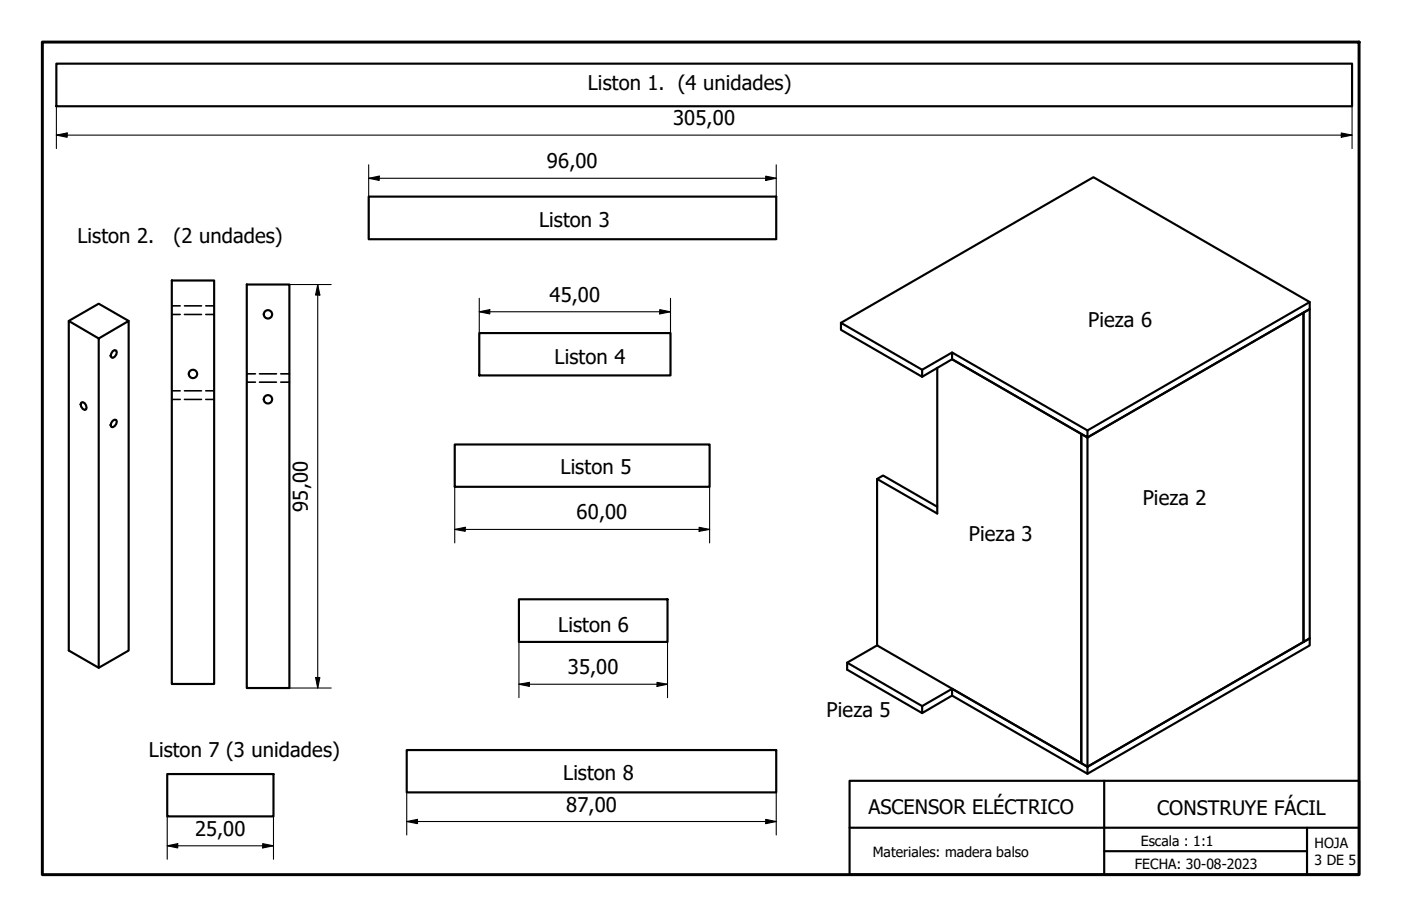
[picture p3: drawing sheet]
<svg xmlns="http://www.w3.org/2000/svg" width="330mm" height="216mm" viewBox="0 0 330 216" stroke-linecap="round" stroke-linejoin="round" font-family="sans-serif">
<!-- layer: Visible (ISO) -->
<g fill="none" stroke="#000" stroke-width=".51">
<path d="M13.3 15h305v10h-305zM86.8 46.3h96v10h-96zM16.2 75.6l7-4.1 7.1 4.1M23.2 79.7l7.1-4.1v77.6l-7.1 4zM23.2 79.7l-7-4.1v77.6l7 4M40.4 66h10v95h-10zM58.1 67h10v95h-10zM112.8 78.4h45.1v10h-45.1zM198 76v1.7l19.1 11v-1.6l-19.1-11.1 59.4-34.3 51 29.4v1.7l-52.4 30.2-1.4-.8v77.5l1.4 .8v-77.5l50.9-29.4v77.5l-50.9 29.4-31.8-18.3M306.9 73.6l1.5-.8v77.5l-1.5 .8zM308.4 71.1l-52.4 30.2v1.7l-31.8-18.4 30.4 17.6v77.5l-48.1-27.7v-39.2l1.4-.8 12.8 7.3M19.1 94.8l.4-.1a1.33 1.33 0 0 1 .8 1.7l-.4 .1a1.29 1.29 0 0 1-.8-1.7z"/>
<path d="M26.5 82.7l.5-.3 .4 .1a1.29 1.29 0 0 1-.9 1.8l-.3-.2-.2-.3zM26.5 99.1l.5-.3 .4 .1a1.18 1.18 0 0 1-1.2 1.6l-.2-.4zM217.1 88.7l7.1-4.1v-1.6l31.8 18.3M220.7 86.6v34.3l-14.2-8.1M224.2 83l-7.1 4.1M107.1 104.6h60v10h-60zM122.2 141.1h35v10h-35zM199.5 156l17.6 10.2M206.5 152l-7 4v1.7l17.6 10.2M95.8 176.6h87v10h-87zM217.1 166.2l7.1-4v1.6l-7.1 4.1zM224.2 163.8l31.8 18.4v-1.7l52.4-30.2v1.7l-52.4 30.2"/>
<path d="M39.4 182.2h25v10h-25z"/>
<circle cx="63.1" cy="74" r=".98"/>
<circle cx="45.4" cy="88" r=".98"/>
<circle cx="63.1" cy="94" r=".98"/>
</g>
<!-- layer: Oculto (ISO) -->
<g fill="none" stroke="#000" stroke-width=".38">
<path d="M40.4 74h2M40.4 72h2M43.4 74h4M43.4 72h4M48.5 74h1.9M48.5 72h1.9M40.4 94h2M40.4 92h2M43.4 94h4M43.4 92h4M48.5 94h1.9M48.5 92h1.9"/>
<path d="M58.1 88h2M58.1 90h2M61.1 88h4M61.1 90h4M66.1 88h2M66.1 90h2"/>
</g>
<!-- layer: Borde (ISO) -->
<path d="M10 9.9h310v196h-310z" fill="none" stroke="#000" stroke-width=".7"/>
<path d="M200 183.8h120v22.1h-120zM200 194.9h120M260 183.8v22.1M307.7 194.9v11M260 200.4h47.7" fill="none" stroke="#000" stroke-width=".51"/>
<!-- layer: Cota (ISO) -->
<g fill="none" stroke="#000" stroke-width=".25">
<path d="M13.3 31.8l2.5-.5v1zM13.3 31.8h305M13.3 25v10M86.8 38.8v17.5M182.8 38.8v7.5M315.8 31.3l2.5 .5-2.5 .5zM318.3 25v10M86.8 42l2.5-.5v1zM86.8 42h96M180.3 41.5l2.5 .5-2.5 .5zM68.1 67h9.9M74.8 67l.5 2.5h-1z"/>
<path d="M74.8 67v95M112.8 73.4l2.5-.5v1zM112.8 73.4h45.1M112.8 70.2v8.2M155.3 72.9l2.6 .5-2.6 .5zM157.9 70.2v8.2M107.1 114.6v13.2M167.1 114.6v13.2M107.1 124.7l2.4-.6v1zM107.1 124.7h60M164.6 124.1l2.5 .6-2.5 .4zM74.3 159.5h1l-.5 2.5z"/>
<path d="M122.2 151.1v13.2M157.2 151.1v13.2M68.1 162h9.9M122.2 161.1l2.5-.4v.9zM122.2 161.1h35M154.7 160.7l2.5 .4-2.5 .5zM39.4 199.1l2.4-.5v1zM39.4 199.1h25M39.4 192.2v10.1M61.8 198.6l2.6 .5-2.6 .5zM64.4 192.2v10.1M95.8 193.4l2.5-.5v1z"/>
<path d="M95.8 193.4h87M95.8 186.6v10M180.3 192.9l2.5 .5-2.5 .5zM182.8 186.6v10"/>
</g>
<g fill="#000">
<path d="M13.3 31.8l2.5-.5v1zM315.8 31.3l2.5 .5-2.5 .5zM86.8 42l2.5-.5v1zM180.3 41.5l2.5 .5-2.5 .5zM74.8 67l.5 2.5h-1zM112.8 73.4l2.5-.5v1zM155.3 72.9l2.6 .5-2.6 .5zM107.1 124.7l2.4-.6v1zM164.6 124.1l2.5 .6-2.5 .4zM74.3 159.5h1l-.5 2.5zM122.2 161.1l2.5-.4v.9zM154.7 160.7l2.5 .4-2.5 .5z"/>
<path d="M39.4 199.1l2.4-.5v1zM61.8 198.6l2.6 .5-2.6 .5zM95.8 193.4l2.5-.5v1zM180.3 192.9l2.5 .5-2.5 .5z"/>
</g>
<g font-size="4.8">
<text x="138.4" y="21.1">Liston 1. (4 unidades)</text>
<text x="158.5" y="29.4">305,00</text>
<text x="128.8" y="39.6">96,00</text>
<text x="126.9" y="53.3">Liston 3</text>
<text x="18.2" y="57.2">Liston 2.</text>
<text x="40.8" y="57.2">(2 undades)</text>
<text x="129.3" y="71">45,00</text>
<text x="256.2" y="77.1">Pieza 6</text>
<text x="130.6" y="85.7">Liston 4</text>
<text x="132" y="111.6">Liston 5</text>
<text x="269" y="118.8">Pieza 2</text>
<text x="72.5" y="120.5" transform="rotate(-90 72.5 120.5)">95,00</text>
<text x="135.8" y="122.2">60,00</text>
<text x="228.1" y="127.4">Pieza 3</text>
<text x="131.4" y="148.7">Liston 6</text>
<text x="133.7" y="158.8">35,00</text>
<text x="194.6" y="168.8">Pieza 5</text>
<text x="35.1" y="178.2">Liston 7 (3 unidades)</text>
<text x="132.6" y="183.6">Liston 8</text>
<text x="133.3" y="191.1">87,00</text>
<text x="45.9" y="196.8">25,00</text>
</g>
<g font-size="4.7">
<text x="204.5" y="191.7">ASCENSOR ELÉCTRICO</text>
<text x="272.5" y="191.9">CONSTRUYE FÁCIL</text>
</g>
<g font-size="3.3">
<text x="205.5" y="201.9">Materiales: madera balso</text>
<text x="268.6" y="199.1">Escala : 1:1</text>
<text x="309.5" y="199.7">HOJA</text>
<text x="309.5" y="203.6">3 DE 5</text>
<text x="267.2" y="204.6">FECHA: 30-08-2023</text>
</g>
</svg>
